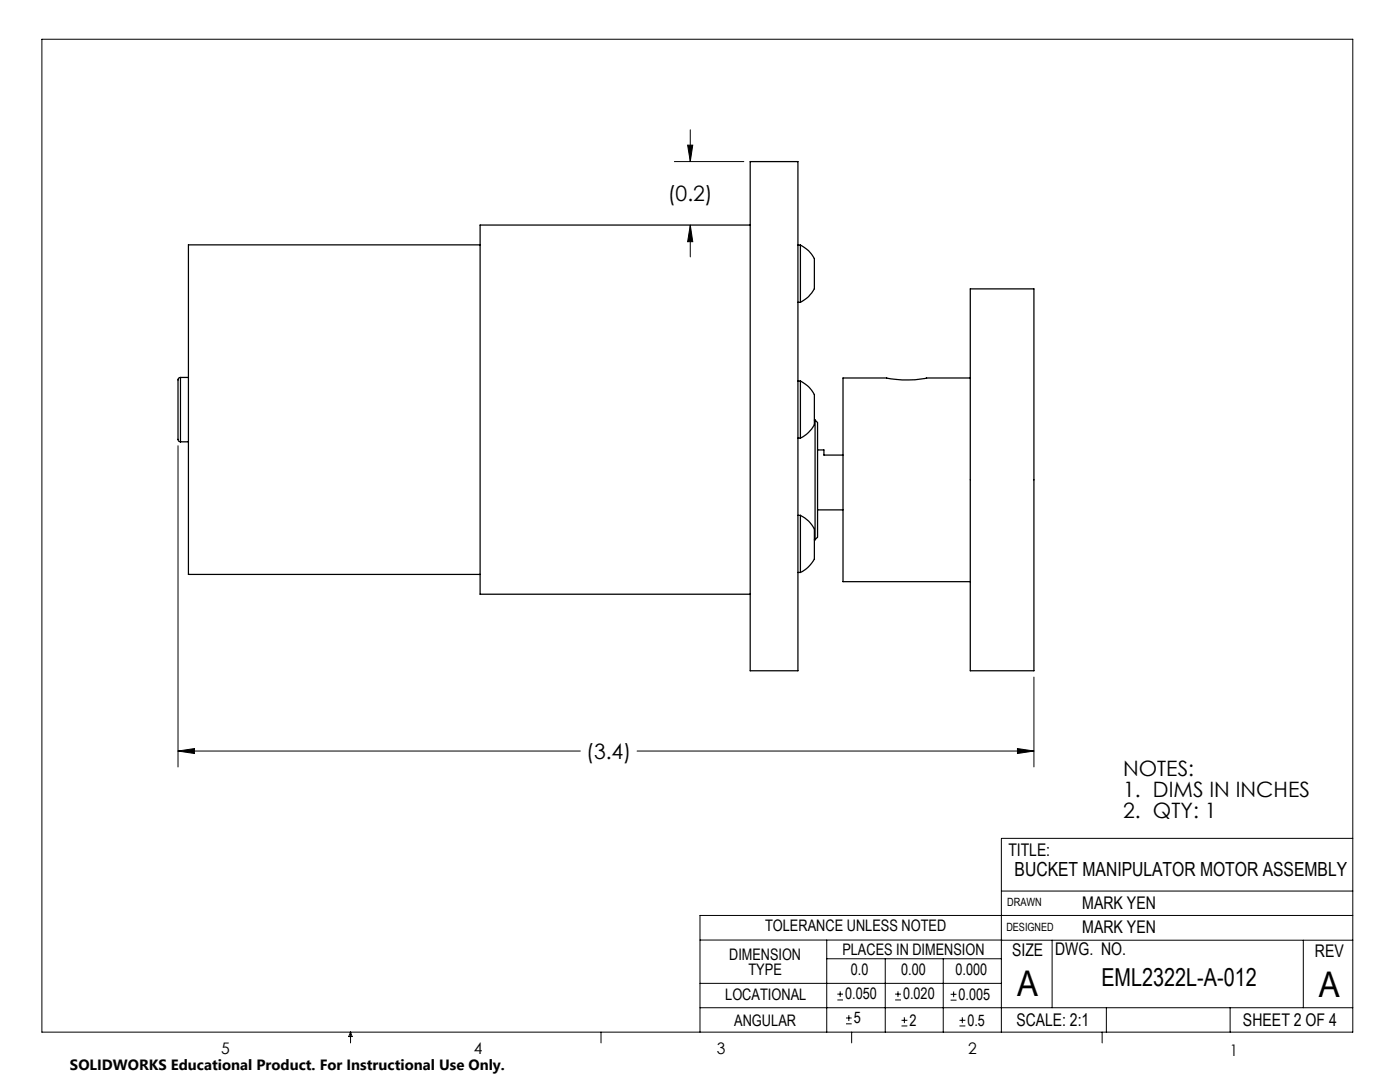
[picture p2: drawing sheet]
<svg xmlns="http://www.w3.org/2000/svg" width="279mm" height="216mm" viewBox="0 0 279 216" stroke-linecap="round" stroke-linejoin="round" font-family="sans-serif">
<g fill="none" stroke="#000" stroke-width=".2">
<path d="M8.4 7.8h261.6v198.2h-261.6zM134.6 32.2h13.8M137.2 29h1.1l-.5 3.2zM137.8 25.9v6.3M137.8 44.9l.5 3.3h-1.1zM137.8 44.9v6.4M35.5 88.9v64.1M206.3 135.1v17.9M35.5 149.9l3.3-.5v1zM35.5 149.9h80.3M127.1 149.9h79.2M203.1 149.4l3.2 .5-3.2 .5z"/>
<path d="M199.8 177.8h70.2M270 167.3h-70.2v38.7M139.7 187.6h60.2M139.7 196.2h60.1M165 187.6v18.4M165 191.3h34.8M167.1 199.5h1.1M167.1 198.4h1.1M167.7 197.8v1.1M176.7 191.3v14.7M178.6 199.5h1.2M178.6 198.4h1.2"/>
<path d="M179.2 197.8v1.1M188.2 191.3v14.7M189.7 199.6h1.2M189.7 198.4h1.2M190.3 197.8v1.2M199.8 187.6h70.2M210 187.6v13.5M260.1 187.6v13.5M270 182.7h-130.3v23.3M70 206v2.1M70 206l.3 .8h-.7zM119.9 206v2.1"/>
<path d="M139.7 201.1h130.3M168.8 204.3h1.2M168.8 203.1h1.2M169.4 202.6v1.1M170 206v2.1M179.9 204.7h1.2M179.9 203.6h1.2M180.5 203v1.2M191.5 204.7h1.2M191.5 203.6h1.2M192.1 203v1.2M220 206v2.1"/>
<path d="M220.8 201.1v4.9M245.5 201.1v4.9"/>
</g>
<path d="M35.5 149.9l3.3-.5v1zM203.1 149.4l3.2 .5-3.2 .5zM137.2 29h1.1l-.5 3.2zM137.8 44.9l.5 3.3h-1.1z" fill="#000"/>
<g fill="none" stroke="#000" stroke-width=".25">
<path d="M149.7 32.2h9.5v101.6h-9.5zM95.8 48.9h-58.2v65.7h58.2M149.7 44.9h-53.9v73.7h53.9M159.2 48.9h.5M159.7 48.9a5.3 5.3 0 0 1 2.8 3v4.7a3.1 3.1 0 0 1-1.5 2.9l-1.3 .8M159.7 48.9v11.4M193.6 57.6h12.7v76.2h-12.7zM36 75.3h-.1a.51 .51 0 0 0-.4 .7v11.7l.2 .4 .3 .1M36 75.3v12.9M36 75.3h1.6M159.2 76h.5M159.2 60.3h.5"/>
<path d="M159.7 76a5.3 5.3 0 0 1 2.8 3v4.7a3.1 3.1 0 0 1-1.5 2.9l-1.3 .8M159.7 76v11.4M193.6 75.4l-8.7 .1a21.5 21.5 0 0 1-7.9-.1h-8.8v40.7h25.4M36 88.2h1.6M159.2 87.4h.5M162.5 83.8h.2M162.7 83.8l.5 .5v21.6a1.54 1.54 0 0 1-.5 1.8M162.7 83.8v23.9M163.2 89.8h1.2v1h3.8M159.2 102.8h.5M159.2 114.2h.5M159.7 102.8a5.5 5.5 0 0 1 2.8 2.9v4.6a3.2 3.2 0 0 1-1.5 3.2l-1.3 .7"/>
<path d="M159.7 102.8v11.4M162.5 107.7h.2M163.2 101.7h5"/>
</g>
<g font-size="7.1">
<text x="203" y="198.7">A</text>
<text x="263.2" y="198.9">A</text>
</g>
<text font-size="4.9" x="219.8" y="196.7">EML2322L-A-012</text>
<g font-size="4.2">
<text x="133.3" y="40.1">(0.2)</text>
<text x="117" y="151.4">(3.4)</text>
<text x="224.2" y="154.8">NOTES:</text>
<text x="224.2" y="158.9">1. DIMS IN INCHES</text>
<text x="224.2" y="163.1">2. QTY: 1</text>
</g>
<text font-size="3.9" x="202.5" y="174.9">BUCKET MANIPULATOR MOTOR ASSEMBLY</text>
<g font-size="3.5">
<text x="201.2" y="170.7">TITLE:</text>
<text x="216" y="181.4">MARK YEN</text>
<text x="202" y="190.7">SIZE</text>
<text x="210.6" y="190.6">DWG. NO.</text>
<text x="216" y="186.2">MARK YEN</text>
<text x="262.4" y="190.9">REV</text>
<text x="202.9" y="204.6">SCALE: 2:1</text>
<text x="248.1" y="204.6">SHEET 2 OF 4</text>
</g>
<g font-size="3.2">
<text x="152.7" y="185.7">TOLERANCE UNLESS NOTED</text>
<text x="145.5" y="191.5">DIMENSION</text>
<text x="168.1" y="190.5">PLACES IN DIMENSION</text>
<text x="149.4" y="194.6">TYPE</text>
<text x="169.8" y="194.6">0.0</text>
<text x="179.8" y="194.6">0.00</text>
<text x="190.7" y="194.6">0.000</text>
<text x="144.7" y="199.6">LOCATIONAL</text>
<text x="168.7" y="199.4">0.050</text>
<text x="180.2" y="199.4">0.020</text>
<text x="191.3" y="199.5">0.005</text>
<text x="146.5" y="204.6">ANGULAR</text>
<text x="170.4" y="204.2">5</text>
<text x="181.5" y="204.6">2</text>
<text x="193.1" y="204.6">0.5</text>
<text x="44.2" y="210.4">5</text>
<text x="94.6" y="210.3">4</text>
<text x="143.1" y="210.4">3</text>
<text x="193.2" y="210.3">2</text>
<text x="245.4" y="210.6">1</text>
</g>
<text font-size="3" x="14" y="213.5">SOLIDWORKS Educational Product. For Instructional Use Only.</text>
<g font-size="2.3">
<text x="200.8" y="185.7">DESIGNED</text>
<text x="201" y="180.9">DRAWN</text>
</g>
</svg>
